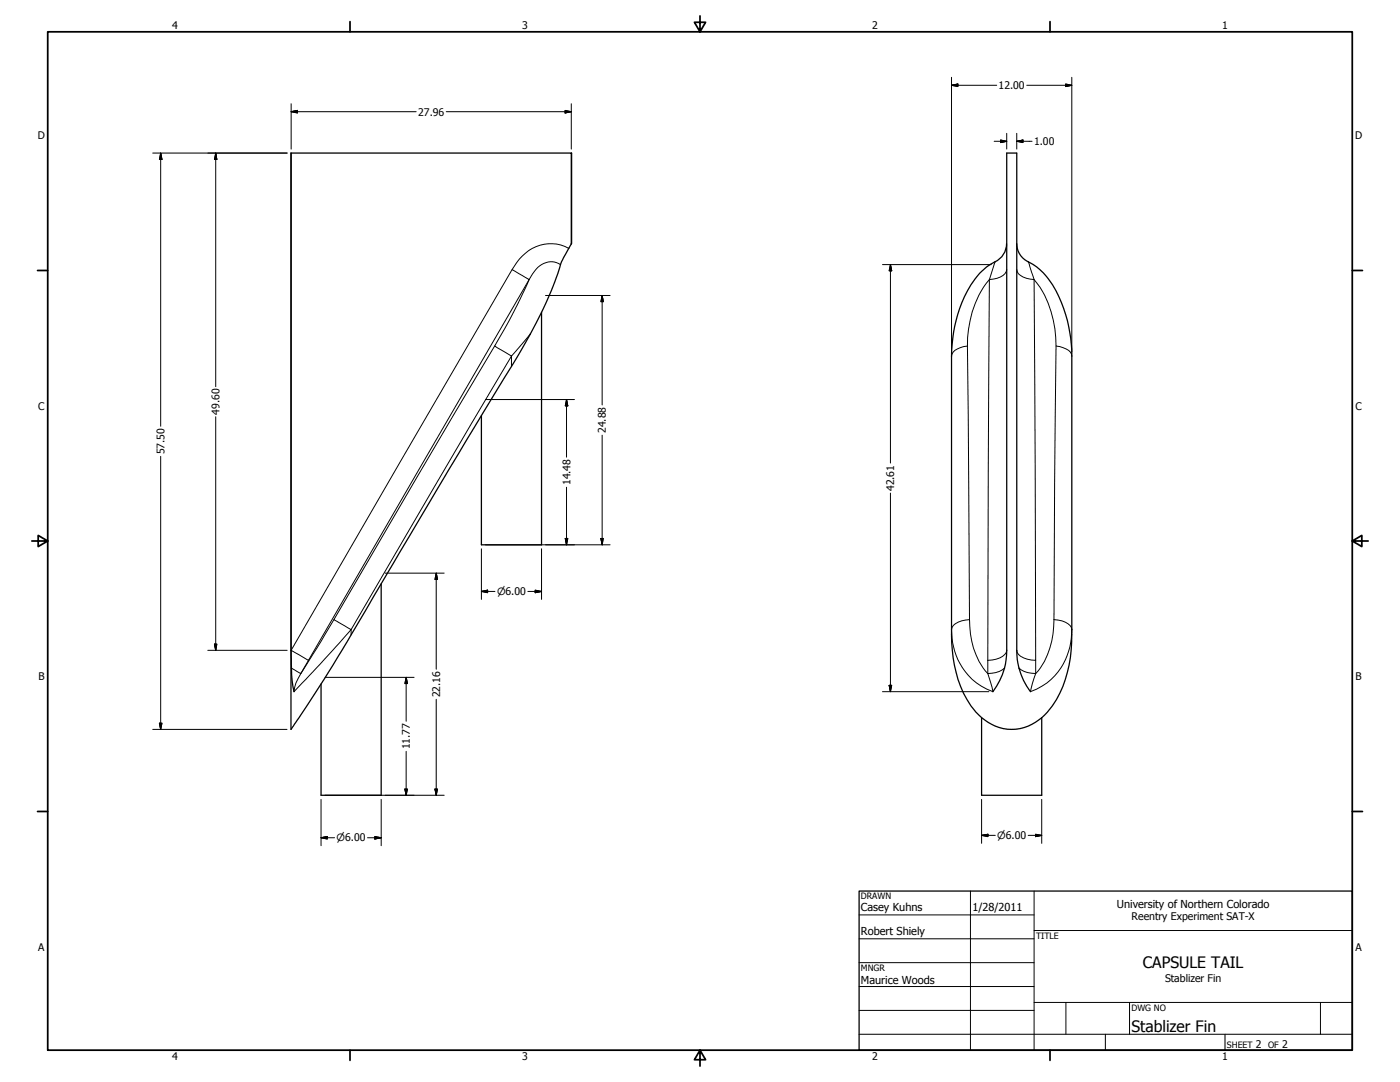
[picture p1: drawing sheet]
<svg xmlns="http://www.w3.org/2000/svg" width="559mm" height="432mm" viewBox="0 0 559 432" stroke-linecap="round" stroke-linejoin="round" font-family="sans-serif">
<!-- layer: Visible Narrow (ANSI) -->
<g fill="none" stroke="#000" stroke-width=".4">
<path d="M227 99.1a15.8 15.8 0 0 0-20.8 5.7l-1.8 2.8M204.4 107.6l6.8 4-88.1 151.9-.2-.1-6.7-3.9zM223.7 105.6a7.5 7.5 0 0 0-10.5 2.8l-2 3.2-.6 1.5a246.8 246.8 0 0 1-13.2 25l6.8 4 7.4-8.8M397.2 104.5l-2.3 7.1a40.2 40.2 0 0 0-8.8 26.5l.9 109.2M401.8 107.6a5.4 5.4 0 0 1-5.3 3.8l-1.6 .2-.6 151.9M405.8 107.6a5.4 5.4 0 0 0 5.4 3.8l1.5 .2 .7 151.9a8.4 8.4 0 0 1-7.4-3.1l-.2-.9M410.4 104.5l1.3 4.1a10.7 10.7 0 0 0 3.4 6 43.9 43.9 0 0 1 6.4 23.5 7.5 7.5 0 0 1 6.2 3.2l.1 .8M197.4 138.1l-32.2 54.5-31.9 54.7 .2 .2 6.6 3.8 64.1-109.2v4.1M386.1 138.1a7.5 7.5 0 0 0-6.1 3.2l-.2 .8M421.5 138.1l-.8 109.2M133.3 247.3l-13.2 21.5a15.1 15.1 0 0 0-2.8 7.2l10.6-11.1 12.2-13.6v2.1M380.5 249.6a9.4 9.4 0 0 1 6.5-2.3 31.1 31.1 0 0 0 7.3 21.5l2 7.2a25.2 25.2 0 0 1-16.3-25.6z"/>
<path d="M401.8 259.5a5.9 5.9 0 0 1-5.8 3.9l-1.7 .1M420.7 247.3a8.1 8.1 0 0 1 7 3.1 25.1 25.1 0 0 1-16.4 25.6l2.1-7.2a30.9 30.9 0 0 0 7.3-21.5zM123.1 263.5l-3 5.3-3.8-2.2M394.3 263.5v5.3a10.2 10.2 0 0 0 6.6-2.2M413.4 263.5v5.3a10.2 10.2 0 0 1-6.7-2.2"/>
</g>
<path d="M116.1 61.1v230M228.2 61.1v36M227 99.1l-1.1 2a23.5 23.5 0 0 0-3.3 8.1l-.5 1.5a152.8 152.8 0 0 1-10.5 22.6M401.8 97.3a8 8 0 0 1-4.6 7.2 29.3 29.3 0 0 0-13.3 16.3 57.8 57.8 0 0 0-4.1 21.3v109.2M405.8 97.2a8 8 0 0 0 4.6 7.3 28.7 28.7 0 0 1 13.3 16.3 57.8 57.8 0 0 1 4.1 21.3v109.2M116.2 259.5a92.2 92.2 0 0 0 1.1 16.5M401.8 259.5a26.6 26.6 0 0 1-5.5 16.5M405.8 259.5a27 27 0 0 0 5.5 16.5" fill="none" stroke="#000" stroke-width=".51"/>
<!-- layer: Visible (ANSI) -->
<path d="M116.1 61.1h.1M228 61.1h.2M228 97.3v-36.2h-111.8v198.4M228 97.3l-1 1.8M228.2 97.1l-.2 .2M211.6 133.3l-5.5 9.7-19.9 32.6-24.2 40.7a1635.2 1635.2 0 0 1-37.9 62.8l-8 12M216.2 124.7v92.7h-24v-51.5M152.1 233v84.4h-24v-44.4M379.8 251.3a52.2 52.2 0 0 0 7.7 30.4 19.8 19.8 0 0 0 19.7 9.1 22.7 22.7 0 0 0 14.5-11.7 52.6 52.6 0 0 0 6.1-27.8M401.8 259.5v-198.4h4v198.4M391.8 286.4v31h24v-31" fill="none" stroke="#000" stroke-width=".51"/>
<!-- layer: Border (ANSI) -->
<g fill="none" stroke="#000" stroke-width=".7">
<path d="M19 12.7h520.8v406.4h-520.8zM139.7 8.6v4.1M279.4 6.3v6.4l-2.2-3.8h4.4l-2.2 3.8M419.1 8.6v4.1M15 107.9h4M539.8 107.9h4M12.7 215.9h6.3l-3.8-2.2v4.4l3.8-2.2M539.8 215.9l3.8 2.2v-4.4l-3.8 2.2h6.3M15 323.8h4M539.8 323.8h4M139.7 419.1v4.1M279.4 419.1l2.2 3.8h-4.4l2.2-3.8v6.3"/>
<path d="M419.1 419.1v4.1"/>
</g>
<!-- layer: Title (ANSI) -->
<g fill="none" stroke="#000" stroke-width=".4">
<path d="M387.3 355.6v63.5M412.7 355.6v63.5M342.9 365.1h69.8M342.9 374.6h69.8M412.7 371.3h127.1M342.9 384.2h69.8M342.9 393.7h69.8M342.9 412.7h196.9M342.9 403.2h69.8M412.7 400h127.1M425.4 400v12.7M441.2 412.7v6.4"/>
<path d="M450.8 400v12.7M488.9 412.7v6.4M527 400v12.7"/>
</g>
<path d="M342.9 355.6h196.9v63.5h-196.9z" fill="none" stroke="#000" stroke-width=".51"/>
<!-- layer: Dimension (ANSI) -->
<g fill="none" stroke="#000" stroke-width=".4">
<path d="M379.8 34l2.5-.5v1zM379.8 34h18M379.8 30.9v109.6M409.8 34h18M425.3 33.5l2.5 .5-2.5 .5zM427.8 30.9v109.6M116.2 44.6l2.5-.5v1zM116.2 44.6h49.9M116.2 41.4v18.1M178.1 44.6h49.9M225.6 44.1l2.4 .5-2.4 .5zM228 41.4v18.1"/>
<path d="M396.8 56.4h5M399.4 55.9l2.4 .5-2.4 .5zM401.8 53.2v6.3M405.8 56.4l2.5-.5v1zM405.8 56.4h6.1M405.8 53.2v6.3M61 61.1h53.6M64.1 61.1l.5 2.5h-1zM64.1 61.1v109M86.1 61.1l.5 2.5h-1zM86.1 61.1v93.2M217.7 117.9h25.8"/>
<path d="M240.3 117.9l.5 2.5h-1zM240.3 117.9v43.7M352.2 105.6h43.5M355.4 105.6l.5 2.5h-1zM355.4 105.6v79.2M193.7 159.4h35.6M226.1 159.4l.5 2.6h-1zM226.1 159.4v23M86.1 166.3v93.2M240.3 173.7v43.7M64.1 182.1v109M226.1 194.4v23"/>
<path d="M355.4 196.8v79.2M192.2 219v20.2M193.7 217.4h49.8M216.2 219v20.2M225.6 214.9h1l-.5 2.5zM239.8 214.9h1l-.5 2.5zM153.7 228.7h23.6M174.1 228.7l.5 2.6h-1zM174.1 228.7v38.4M192.2 236l2.4-.5v1zM192.2 236h5.3M210.7 236h5.5"/>
<path d="M213.6 235.5l2.6 .5-2.6 .5zM82.9 259.5h31.7M85.6 257h1l-.5 2.5zM129.7 270.3h35.6M162.1 270.3l.5 2.5h-1zM162.1 270.3v17.5M174.1 279.1v38.3M352.2 276h42.5M354.9 273.5h1l-.5 2.5zM61 291.1h53.6M63.6 288.6h1l-.5 2.5zM162.1 299.8v17.6"/>
<path d="M128.1 319v18.5M129.7 317.4h47.6M152.1 319v18.5M161.6 314.9h1l-.5 2.5zM173.6 314.9h1l-.5 2.5zM391.8 319v17.5M415.8 319v17.5M128.1 334.3l2.5-.5v1zM128.1 334.3h5.4M146.7 334.3h5.4M149.6 333.8l2.5 .5-2.5 .5zM391.8 333.4l2.5-.5v1z"/>
<path d="M391.8 333.4h5.5M410.4 333.4h5.4M413.3 332.9l2.5 .5-2.5 .5z"/>
</g>
<g fill="#000" stroke="#000" stroke-width=".4">
<path d="M379.8 34l2.5-.5zM379.8 34l2.5-.5v1zM425.3 34.5l2.5-.5zM425.3 33.5l2.5 .5-2.5 .5zM116.2 44.6l2.5-.5zM116.2 44.6l2.5-.5v1zM225.6 45.1l2.4-.5zM225.6 44.1l2.4 .5-2.4 .5zM399.4 56.9l2.4-.5zM399.4 55.9l2.4 .5-2.4 .5zM405.8 56.4l2.5-.5zM405.8 56.4l2.5-.5v1z"/>
<path d="M64.1 61.1l.5 2.5zM64.1 61.1l.5 2.5h-1zM86.1 61.1l.5 2.5zM86.1 61.1l.5 2.5h-1zM355.4 105.6l.5 2.5zM355.4 105.6l.5 2.5h-1zM240.3 117.9l.5 2.5zM240.3 117.9l.5 2.5h-1zM226.1 159.4l.5 2.6zM226.1 159.4l.5 2.6h-1zM225.6 214.9l.5 2.5zM225.6 214.9h1l-.5 2.5z"/>
<path d="M239.8 214.9l.5 2.5zM239.8 214.9h1l-.5 2.5zM174.1 228.7l.5 2.6zM174.1 228.7l.5 2.6h-1zM192.2 236l2.4-.5zM192.2 236l2.4-.5v1zM213.6 236.5l2.6-.5zM213.6 235.5l2.6 .5-2.6 .5zM85.6 257l.5 2.5zM85.6 257h1l-.5 2.5zM162.1 270.3l.5 2.5zM162.1 270.3l.5 2.5h-1z"/>
<path d="M354.9 273.5l.5 2.5zM354.9 273.5h1l-.5 2.5zM63.6 288.6l.5 2.5zM63.6 288.6h1l-.5 2.5zM161.6 314.9l.5 2.5zM161.6 314.9h1l-.5 2.5zM173.6 314.9l.5 2.5zM173.6 314.9h1l-.5 2.5zM128.1 334.3l2.5-.5zM128.1 334.3l2.5-.5v1zM149.6 334.8l2.5-.5zM149.6 333.8l2.5 .5-2.5 .5z"/>
<path d="M391.8 333.4l2.5-.5zM391.8 333.4l2.5-.5v1zM413.3 333.9l2.5-.5zM413.3 332.9l2.5 .5-2.5 .5z"/>
</g>
<g font-size="6.3">
<text x="456.2" y="386.3">CAPSULE TAIL</text>
<text x="451.6" y="411.9">Stablizer Fin</text>
</g>
<g font-size="4.4">
<text x="343.7" y="363.5">Casey Kuhns</text>
<text x="388.1" y="363.7">1/28/2011</text>
<text x="445.8" y="362.2">University of Northern Colorado</text>
<text x="343.7" y="373">Robert Shiely</text>
<text x="343.7" y="392.9">Maurice Woods</text>
</g>
<g font-size="4.2">
<text x="68.7" y="11.7">4</text>
<text x="208.4" y="11.7">3</text>
<text x="348.1" y="11.7">2</text>
<text x="487.8" y="11.7">1</text>
<text x="398.6" y="35.6">12.00</text>
<text x="166.9" y="46.1">27.96</text>
<text x="15.1" y="55.5">D</text>
<text x="412.7" y="57.9">1.00</text>
<text x="540.9" y="55.5">D</text>
<text x="15.2" y="163.4">C</text>
<text x="87.6" y="165.5" transform="rotate(-90 87.6 165.5)">49.60</text>
<text x="541" y="163.4">C</text>
<text x="241.9" y="172.8" transform="rotate(-90 241.9 172.8)">24.88</text>
<text x="65.7" y="181.3" transform="rotate(-90 65.7 181.3)">57.50</text>
<text x="227.6" y="193.6" transform="rotate(-90 227.6 193.6)">14.48</text>
<text x="356.9" y="196" transform="rotate(-90 356.9 196)">42.61</text>
<text x="15.3" y="271.4">B</text>
<text x="541.1" y="271.4">B</text>
<text x="175.6" y="278.3" transform="rotate(-90 175.6 278.3)">22.16</text>
<text x="163.6" y="299.1" transform="rotate(-90 163.6 299.1)">11.77</text>
<text x="451.7" y="367.3">Reentry Experiment SAT-X</text>
<text x="15.2" y="379.3">A</text>
<text x="541" y="379.3">A</text>
<text x="465" y="391.9">Stablizer Fin</text>
<text x="501.3" y="418.3">2</text>
<text x="511.8" y="418.3">2</text>
<text x="68.7" y="423.2">4</text>
<text x="208.4" y="423.2">3</text>
<text x="348.1" y="423.2">2</text>
<text x="487.8" y="423.2">1</text>
</g>
<g font-size="4">
<text x="198.4" y="237.5">⌀6.00</text>
<text x="134.4" y="335.8">⌀6.00</text>
<text x="398" y="334.8">⌀6.00</text>
</g>
<g font-size="3.5">
<text x="343.7" y="358.9">DRAWN</text>
<text x="413.5" y="374.6">TITLE</text>
<text x="343.7" y="387.5">MNGR</text>
<text x="451.6" y="403.4">DWG NO</text>
<text x="489.7" y="418.3">SHEET</text>
<text x="506.2" y="418.3">OF</text>
</g>
</svg>
